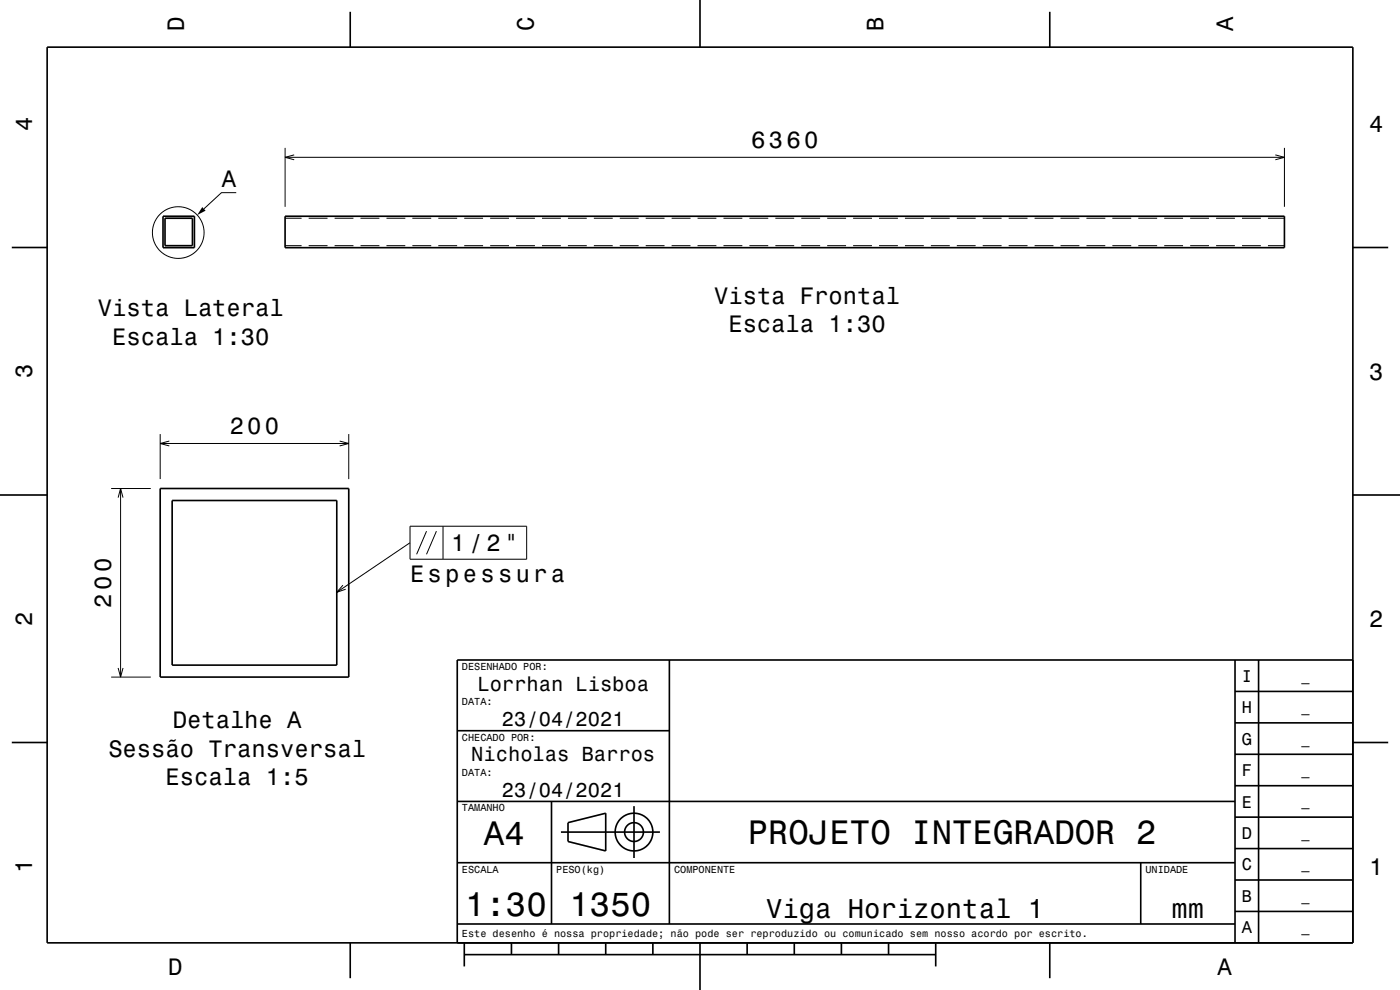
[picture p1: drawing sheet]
<svg xmlns="http://www.w3.org/2000/svg" width="297mm" height="210mm" viewBox="0 0 297 210" stroke-linecap="round" stroke-linejoin="round" font-family="sans-serif">
<g fill="none" stroke="#000" stroke-width=".21">
<path d="M60.5 31.4v12.5M60.5 33.4h212M62.4 32.9l-1.9 .5 1.9 .5M270.5 32.9l2 .5-2 .5M272.5 31.4v12.5M50.1 40.9h-3.1l-3.7 3.4M60.5 46.3h3.5M60.5 52.1h3.5M65.5 46.3h4M65.5 52.1h4M71 46.3h4M71 52.1h4"/>
<path d="M76.5 46.3h4M76.5 52.1h4M82 46.3h4M82 52.1h4M87.5 46.3h4M87.5 52.1h4M93 46.3h4M93 52.1h4M98.5 46.3h4M98.5 52.1h4M104 46.3h4M104 52.1h4"/>
<path d="M109.5 46.3h4M109.5 52.1h4M115 46.3h4M115 52.1h4M120.5 46.3h4M120.5 52.1h4M126 46.3h4M126 52.1h4M131.5 46.3h4M131.5 52.1h4M137 46.3h4M137 52.1h4"/>
<path d="M142.5 46.3h4M142.5 52.1h4M148 46.3h4M148 52.1h4M153.5 46.3h4M153.5 52.1h4M159 46.3h4M159 52.1h4M164.5 46.3h4M164.5 52.1h4M170 46.3h4M170 52.1h4"/>
<path d="M175.5 46.3h4M175.5 52.1h4M181 46.3h4M181 52.1h4M186.5 46.3h4M186.5 52.1h4M192 46.3h4M192 52.1h4M197.5 46.3h4M197.5 52.1h4M203 46.3h4M203 52.1h4"/>
<path d="M208.5 46.3h4M208.5 52.1h4M214 46.3h4M214 52.1h4M219.5 46.3h4M219.5 52.1h4M225 46.3h4M225 52.1h4M230.5 46.3h4M230.5 52.1h4M236 46.3h4M236 52.1h4"/>
<path d="M241.5 46.3h4M241.5 52.1h4M247 46.3h4M247 52.1h4M252.5 46.3h4M252.5 52.1h4M258 46.3h4M258 52.1h4M263.5 46.3h4M263.5 52.1h4M269 46.3h3.5M269 52.1h3.5"/>
<path d="M34 92.1v9.5M34 94.1h40M35.9 93.6l-1.9 .5 1.9 .5M72.1 93.6l1.9 .5-1.9 .5M74 92.1v9.5M23.6 103.6h8.4M25.1 105.6l.5-2 .5 2M25.6 103.6v40M87 111.6h24.7v7h-24.7zM87 115.1l-15.6 10.5M90.5 112.7l-2.1 4.9M92.6 112.7l-2.1 4.9"/>
<path d="M94 111.6v7M72.8 124.1l-1.4 1.5 1.9-.6M23.6 143.6h8.4M25.1 141.7l.5 1.9 .5-1.9"/>
<circle cx="37.8" cy="49.3" r="5.5"/>
</g>
<g fill="none" stroke="#000" stroke-width=".35">
<path d="M10 10h277v190h-277zM74.3 2.5v7.5M148.5 0v10M222.7 2.5v7.5M2.5 52.5h7.5M34.6 45.9h6.6v6.6h-6.6zM35 46.3h5.8v5.8h-5.8zM60.5 45.9h212v6.6h-212zM287 52.5h7.5M0 105h10M34 103.6h40v40h-40zM36.5 106.2h34.9v34.9h-34.9z"/>
<path d="M287 105h10M142 140v56M262 140v60M267 140v60M287 140h-190v60M2.5 157.5h7.5M97 155h45M262 153.3h25M262 146.7h25M287 157.5h7.5M97 170h165M117 170v26"/>
<path d="M119 176.5h21M120.5 174.5l8-2v8l-8-2zM134.5 171v11M262 173.3h25M262 166.7h25M262 160h25M97 196h165M97 183h165M242 183v13M262 193.3h25M262 186.7h25M262 180h25"/>
<path d="M74.3 200v7.5M98.5 202.5h100M98.5 200v5M108.5 200v2.5M118.5 200v2.5M128.5 200v2.5M138.5 200v2.5M148.5 200v10M158.5 200v2.5M168.5 200v2.5M178.5 200v2.5M188.5 200v2.5"/>
<path d="M198.5 200v5M222.7 200v7.5"/>
<circle cx="134.5" cy="176.5" r="2"/>
<circle cx="134.5" cy="176.5" r="4"/>
</g>
<path d="M42.9 43.9l.7 .8-1.8 .9z" fill-rule="evenodd" fill="#000"/>
<g font-size="7.2">
<text x="102.7" y="179.3">A4</text>
<text x="158.6" y="179.1">PROJETO INTEGRADOR 2</text>
<text x="98.7" y="194.3">1:30</text>
<text x="120.8" y="194.3">1350</text>
</g>
<g font-size="5.8">
<text x="162.5" y="194.6">Viga Horizontal 1</text>
<text x="248.5" y="194.6">mm</text>
</g>
<g font-size="5">
<text x="39" y="6.5" transform="rotate(-90 39 6.5)">D</text>
<text x="113.2" y="6.5" transform="rotate(-90 113.2 6.5)">C</text>
<text x="187.4" y="6.5" transform="rotate(-90 187.4 6.5)">B</text>
<text x="261.6" y="6.5" transform="rotate(-90 261.6 6.5)">A</text>
<text x="6.8" y="27.8" transform="rotate(-90 6.8 27.8)">4</text>
<text x="290.5" y="28.1">4</text>
<text x="159.4" y="31.4">6360</text>
<text x="47.1" y="39.7">A</text>
<text x="151.5" y="64.4">Vista Frontal</text>
<text x="20.7" y="67.1">Vista Lateral</text>
<text x="154.5" y="70.4">Escala 1:30</text>
<text x="23.8" y="73.1">Escala 1:30</text>
<text x="6.8" y="80.3" transform="rotate(-90 6.8 80.3)">3</text>
<text x="290.5" y="80.6">3</text>
<text x="48.7" y="92.1">200</text>
<text x="95.7" y="116.9">1/2&quot;</text>
<text x="87" y="123.5">Espessura</text>
<text x="23.6" y="128.9" transform="rotate(-90 23.6 128.9)">200</text>
<text x="6.8" y="132.8" transform="rotate(-90 6.8 132.8)">2</text>
<text x="290.5" y="133.1">2</text>
<text x="36.6" y="154.5">Detalhe A</text>
<text x="23" y="160.5">Sessão Transversal</text>
<text x="35.1" y="166.6">Escala 1:5</text>
<text x="6.8" y="185.3" transform="rotate(-90 6.8 185.3)">1</text>
<text x="290.5" y="185.6">1</text>
<text x="35.7" y="206.8">D</text>
<text x="258.3" y="206.8">A</text>
</g>
<g font-size="4.3">
<text x="101.3" y="146.5">Lorrhan Lisboa</text>
<text x="106.5" y="154">23/04/2021</text>
<text x="100" y="161.5">Nicholas Barros</text>
<text x="106.5" y="169">23/04/2021</text>
</g>
<g font-size="3.6">
<text x="263.4" y="144.6">I</text>
<text x="263.4" y="151.3">H</text>
<text x="263.4" y="158">G</text>
<text x="263.4" y="164.6">F</text>
<text x="263.4" y="171.3">E</text>
<text x="263.4" y="178">D</text>
<text x="263.4" y="184.6">C</text>
<text x="263.4" y="191.3">B</text>
<text x="263.4" y="198">A</text>
</g>
<g font-size="2.9">
<text x="276.1" y="144.4">_</text>
<text x="276.1" y="151">_</text>
<text x="276.1" y="157.7">_</text>
<text x="276.1" y="164.4">_</text>
<text x="276.1" y="171">_</text>
<text x="276.1" y="177.7">_</text>
<text x="276.1" y="184.4">_</text>
<text x="276.1" y="191.1">_</text>
<text x="276.1" y="197.7">_</text>
</g>
<g font-size="2.2">
<text x="98" y="142.1">DESENHADO POR:</text>
<text x="98" y="149.6">DATA:</text>
<text x="98" y="157.1">CHECADO POR:</text>
<text x="98" y="164.6">DATA:</text>
<text x="98" y="172.1">TAMANHO</text>
<text x="98" y="185.1">ESCALA</text>
<text x="118" y="185.1">PESO(kg)</text>
<text x="143" y="185.1">COMPONENTE</text>
<text x="243" y="185.1">UNIDADE</text>
<text x="98" y="198.8">Este desenho é nossa propriedade; não pode ser reproduzido ou comunicado sem nosso acordo por escrito.</text>
</g>
</svg>
